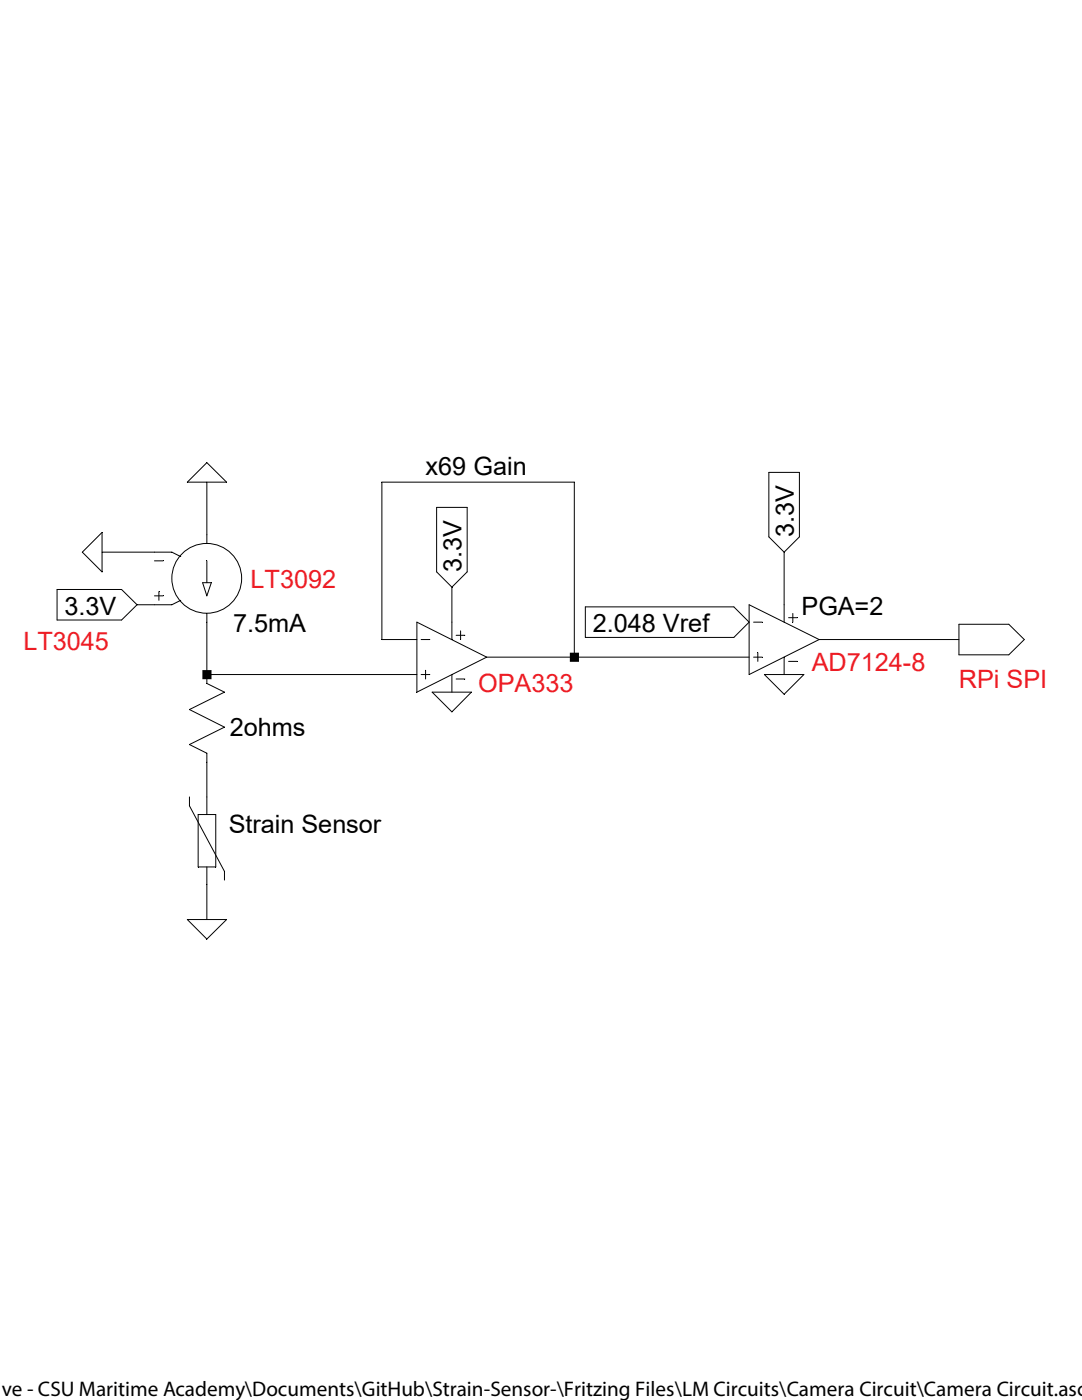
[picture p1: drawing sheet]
Version 4.1
SHEET 1 1332 680
WIRE 576 0 400 0
WIRE 240 48 240 0
WIRE 192 64 144 64
WIRE 192 112 176 112
WIRE 768 112 768 64
WIRE 464 128 464 96
WIRE 400 144 400 0
WIRE 432 144 400 144
WIRE 928 144 800 144
WIRE 576 160 576 0
WIRE 576 160 496 160
WIRE 736 160 576 160
WIRE 240 176 240 128
WIRE 432 176 240 176
WIRE 240 288 240 256
WIRE 240 400 240 368
FLAG 736 128 2.048V_ref
IOPIN 736 128 In
FLAG 928 144 RPi
IOPIN 928 144 Out
FLAG 240 400 0
FLAG 176 112 3.3V
IOPIN 176 112 In
FLAG 464 96 3.3V
IOPIN 464 96 In
FLAG 464 192 0
FLAG 768 176 0
FLAG 768 64 3.3V
IOPIN 768 64 In
FLAG 144 64 0
FLAG 240 0 0
SYMBOL Misc\\xvaristor 224 272 R0
SYMATTR InstName Strain_Sensor
SYMATTR Value ""
SYMBOL OpAmps\\opamp2 464 96 R0
SYMATTR InstName U1
SYMATTR Value OPA333
SYMBOL OpAmps\\opamp2 768 80 R0
SYMATTR InstName PGA=2
SYMATTR Value AD7124-8
SYMBOL res 224 160 R0
SYMATTR InstName 2ohms
SYMBOL g 240 144 M180
SYMATTR InstName 7.5mA
SYMATTR Value ""
TEXT 280 88 Left 2 ;LT3092
TEXT 72 144 Left 2 ;LT3045
TEXT 440 -16 Left 2 ;x69 Gain
